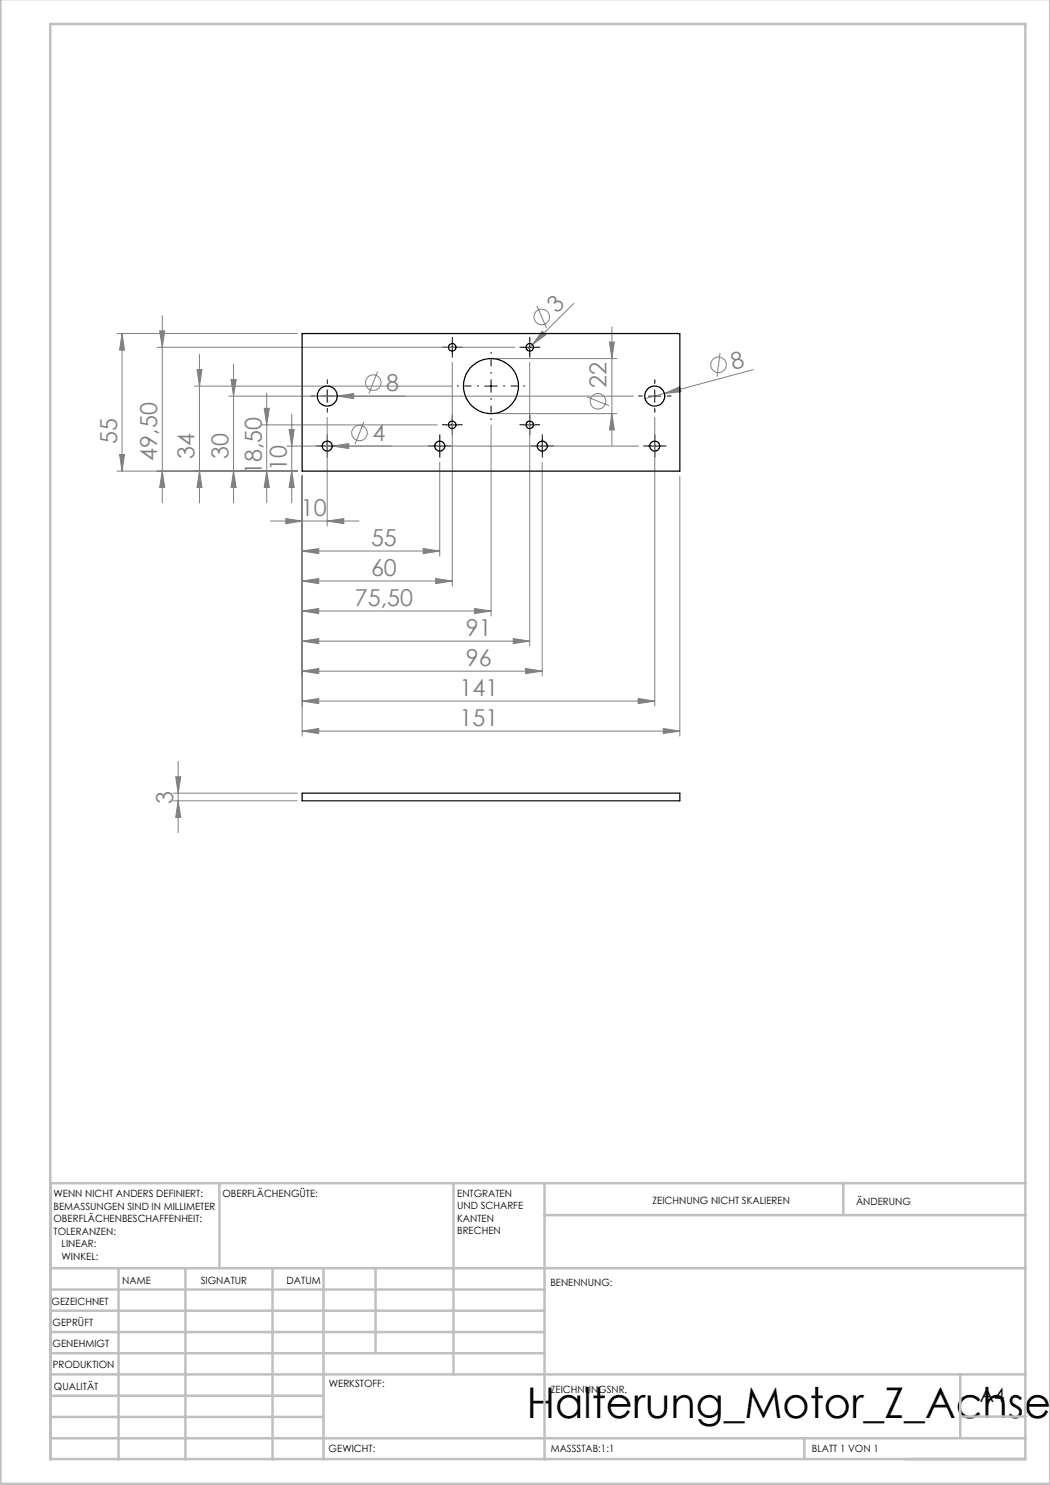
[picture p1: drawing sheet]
<svg xmlns="http://www.w3.org/2000/svg" width="210mm" height="297mm" viewBox="0 0 210 297" stroke-linecap="round" stroke-linejoin="round" font-family="sans-serif">
<g fill="none" stroke="#808080" stroke-width=".2">
<path d="M23.4 66.7h36M24.4 66.7l.5 3.3h-1zM24.4 66.7v27.5M31.4 69.5h71.5M31.9 66.2h1l-.4 3.3zM32.5 63.1v37.5M38.9 77.2h51.6M39.4 73.9h1l-.5 3.3zM39.9 70.9v29.7M45.7 79.2h81M46.2 75.9h1l-.5 3.3zM46.7 72.9v27.7"/>
<path d="M53.3 78.6v22M67.5 79.2l3.2-.5v1zM75.5 74.3l-1.7 4.4M90.5 72.5v44.7M99.2 71.7h24.2M105.9 72.5v56.7M106.5 68.9l-1.1 1.1M107.4 61.2l1.9 4.4M108.4 66.2l.8 .8-2.7 1.9zM114.8 60.7l-8.3 8.2M117.4 79.4l4.4 1.7M121.9 68.4h1l-.5 3.3z"/>
<path d="M122.4 65.4v23.7M132.9 78.7l3-1.3 .3 .9zM132.9 78.7l-3.9 1M144 70.6l-.6 4.7M150.6 73.9l-17.7 4.8M23.4 94.2h36M23.9 90.9h1l-.5 3.3zM32.5 94.2l.4 3.3h-1zM39.9 94.2l.5 3.3h-1zM46.7 94.2l.5 3.3h-1zM52.4 85h35.1M52.8 81.7h1.1l-.6 3.3z"/>
<path d="M53.3 94.2l.6 3.3h-1.1zM57.4 89.2h70.3M57.8 85.9h1l-.5 3.3zM58.3 94.2l.5 3.3h-1zM58.3 82.9v17.7M60.4 95.2v52M65.4 83.5v21.7M66.5 89.2l3.2-.5v1zM72.8 84.4l-1.8 4.4M87.9 92.5v18.7M98.2 85v38.2M99.2 82.7h24.2"/>
<path d="M108.4 92.5v42.7M122.4 82.7l.5 3.3h-1zM131 83.5v57.7M136 95.2v52M54.1 104.2h17.7M57.2 103.7l3.2 .5-3.2 .5zM60.4 110.2l3.3-.5v1zM60.4 116.2l3.3-.5v1zM60.4 110.2h27.5M60.4 116.2h30.1M65.4 104.2l3.4-.5v1zM84.6 109.7l3.3 .5-3.3 .5z"/>
<path d="M87.1 115.7l3.4 .5-3.4 .5zM60.4 128.2l3.3-.5v1zM60.4 134.2l3.3-.5v1zM60.4 122.2l3.3-.5v1zM60.4 128.2h45.5M60.4 134.2h48M60.4 122.2h37.8M94.9 121.7l3.3 .5-3.3 .5zM102.7 127.7l3.2 .5-3.2 .5zM105.1 133.7l3.3 .5-3.3 .5zM127.6 139.7l3.4 .5-3.4 .5zM34.6 158.6h24.8"/>
<path d="M35.1 155.4h1.1l-.6 3.2zM35.6 152.3v14.2M60.4 146.2l3.3-.5v1zM60.4 140.2l3.3-.5v1zM60.4 146.2h75.6M60.4 140.2h70.6M132.6 145.7l3.4 .5-3.4 .5zM34.6 160.2h24.8M35.6 160.2l.6 3.3h-1.1z"/>
<circle cx="74.6" cy="76.5" r="1.56"/>
<circle cx="108.3" cy="63.4" r="1.56"/>
<circle cx="143.7" cy="73" r="1.55"/>
<circle cx="71.9" cy="86.6" r="1.55"/>
<circle cx="119.6" cy="80.3" r="1.56"/>
</g>
<path d="M95.7 77.2h-4.2M98.2 74.7v-4.3M98.2 79.7v4.2M100.7 77.2h4.3" fill="none" stroke="#000" stroke-width=".2" stroke-dasharray="15.2 1.3 1.3 1.3" stroke-dashoffset="15"/>
<g fill="none" stroke="#000" stroke-width=".2" stroke-dasharray="15.2 1.3 1.3 1.3">
<path d="M63 79.2h-.8M65.5 76.7v-.8M68 79.2h.7M89.2 69.4h-.7M90.5 68.2v-.8M90.5 70.7v.7M91.7 69.4h.8M104.7 69.4h-.7M106 68.2v-.8M106 70.7v.7M107.2 69.4h.8M128.5 79.2h-.8"/>
<path d="M131 76.7v-.8M133.5 79.2h.7M64.2 89.2h-1M65.5 81.7v.7M65.5 87.9v-1M65.5 90.4v1M66.7 89.2h1M86.7 89.2h-1M88 87.9v-1M88 90.4v1M89.2 84.9h-.7M89.2 89.2h1"/>
<path d="M90.5 83.7v-.8M90.5 86.2v.7M91.7 84.9h.8M104.7 84.9h-.7M106 83.7v-.8M106 86.2v.7M107.2 84.9h.8M107.2 89.2h-1M108.5 87.9v-1M108.5 90.4v1M109.7 89.2h1M129.7 89.2h-1"/>
<path d="M131 81.7v.7M131 87.9v-1M131 90.4v1M132.2 89.2h1"/>
</g>
<g fill="none" stroke="#000" stroke-width=".2">
<path d="M64.2 79.2h2.5M65.4 78v2.5M89.2 69.5h2.5M90.5 68.2v2.5M96.9 77.2h2.5M98.2 75.9v2.6M104.7 69.5h2.5M105.9 68.2v2.5M129.7 79.2h2.5M131 78v2.5M64.2 89.2h2.5M65.4 88v2.4"/>
<path d="M86.7 89.2h2.5M87.9 88v2.4M89.2 85h2.5M90.5 83.7v2.5M104.7 85h2.5M105.9 83.7v2.5M107.2 89.2h2.5M108.4 88v2.4M129.7 89.2h2.5M131 88v2.4"/>
</g>
<g fill="none" stroke="#c0c0c0" stroke-width=".5">
<path d="M.1 -.1v296.9h209.9v-296.9M10.1 4.8h195v287h-195zM43.9 236.6v17M90.7 236.6v38.3M108.9 236.6v55.3M168.7 236.6v6.3M205.1 236.6h-195v55.3M10.1 253.6h195M10.1 257.9h98.8M23.7 253.6v38.3M37.1 253.6v38.3M54.5 253.6v38.3"/>
<path d="M64.7 253.6v38.3M75.1 253.6v17M108.9 243h96.2M10.1 270.6h98.8M10.1 266.4h98.8M10.1 262.1h98.8M10.1 279.1h54.6M10.1 274.9h195M192.1 274.8v12.7M10.1 287.7h195M10.1 283.4h54.6M160.9 287.5v4.3"/>
<path d="M192.1 283.3h13"/>
</g>
<g fill="#808080">
<path d="M132.9 78.7l3-1.3 .3 .9z"/>
<path d="M108.4 66.2l.8 .8-2.7 1.9z"/>
<path d="M67.5 79.2l3.2-.5v1z"/>
<path d="M66.5 89.2l3.2-.5v1z"/>
<path d="M60.4 146.2l3.3-.5v1zM132.6 145.7l3.4 .5-3.4 .5zM60.4 110.2l3.3-.5v1zM84.6 109.7l3.3 .5-3.3 .5zM60.4 116.2l3.3-.5v1zM87.1 115.7l3.4 .5-3.4 .5zM57.2 103.7l3.2 .5-3.2 .5zM65.4 104.2l3.4-.5v1zM60.4 128.2l3.3-.5v1zM102.7 127.7l3.2 .5-3.2 .5zM60.4 134.2l3.3-.5v1zM105.1 133.7l3.3 .5-3.3 .5zM60.4 140.2l3.3-.5v1zM127.6 139.7l3.4 .5-3.4 .5zM60.4 122.2l3.3-.5v1zM94.9 121.7l3.3 .5-3.3 .5z"/>
<path d="M53.3 94.2l.6 3.3h-1.1zM52.8 81.7h1.1l-.6 3.3zM58.3 94.2l.5 3.3h-1zM57.8 85.9h1l-.5 3.3zM46.7 94.2l.5 3.3h-1zM46.2 75.9h1l-.5 3.3zM39.9 94.2l.5 3.3h-1zM39.4 73.9h1l-.5 3.3zM32.5 94.2l.4 3.3h-1zM31.9 66.2h1l-.4 3.3zM23.9 90.9h1l-.5 3.3zM24.4 66.7l.5 3.3h-1z"/>
<path d="M121.9 68.4h1l-.5 3.3zM122.4 82.7l.5 3.3h-1zM35.1 155.4h1.1l-.6 3.2zM35.6 160.2l.6 3.3h-1.1z"/>
</g>
<g fill="none" stroke="#000" stroke-width=".25">
<path d="M60.4 66.7h75.6v27.5h-75.6zM60.4 158.6h75.6v1.6h-75.6z"/>
<circle cx="65.4" cy="79.2" r="2"/>
<circle cx="90.4" cy="69.5" r=".75"/>
<circle cx="98.2" cy="77.2" r="5.5"/>
<circle cx="105.9" cy="69.5" r=".75"/>
<circle cx="131" cy="79.2" r="2.01"/>
<circle cx="65.5" cy="89.2" r="1"/>
<circle cx="87.9" cy="89.2" r=".99"/>
<circle cx="90.5" cy="85" r=".74"/>
<circle cx="105.9" cy="85" r=".74"/>
<circle cx="108.4" cy="89.2" r=".99"/>
<circle cx="131" cy="89.2" r=".99"/>
</g>
<text font-size="8.5" x="105.3" y="283.5">Halterung_Motor_Z_Achse</text>
<g font-size="4.7" fill="#808080">
<text x="111.4" y="62.8" transform="rotate(-45 111.4 62.8)">3</text>
<text x="121.3" y="77.7" transform="rotate(-90 121.3 77.7)">22</text>
<text x="146.6" y="73.9" transform="rotate(-15 146.6 73.9)">8</text>
<text x="77.2" y="78.2">8</text>
<text x="23.4" y="88.9" transform="rotate(-90 23.4 88.9)">55</text>
<text x="74.5" y="88.3">4</text>
<text x="31.5" y="92.1" transform="rotate(-90 31.5 92.1)">49,50</text>
<text x="38.9" y="91.8" transform="rotate(-90 38.9 91.8)">34</text>
<text x="45.7" y="91.8" transform="rotate(-90 45.7 91.8)">30</text>
<text x="52.4" y="95" transform="rotate(-90 52.4 95)">18,50</text>
<text x="57.4" y="94.1" transform="rotate(-90 57.4 94.1)">10</text>
<text x="60.2" y="103.2">10</text>
<text x="74.2" y="109.2">55</text>
<text x="74.2" y="115.2">60</text>
<text x="71" y="121.2">75,50</text>
<text x="93.2" y="127.2">91</text>
<text x="93.2" y="133.2">96</text>
<text x="91.9" y="139.2">141</text>
<text x="91.9" y="145.2">151</text>
<text x="34.6" y="160.8" transform="rotate(-90 34.6 160.8)">3</text>
</g>
<text font-size="3.9" x="196" y="280.4">A4</text>
<g font-size="2">
<text x="10.7" y="239.5">WENN NICHT ANDERS DEFINIERT:</text>
<text x="44.5" y="239.5">OBERFLÄCHENGÜTE:</text>
<text x="91.4" y="239.4">ENTGRATEN</text>
<text x="10.7" y="242">BEMASSUNGEN SIND IN MILLIMETER</text>
<text x="10.7" y="244.5">OBERFLÄCHENBESCHAFFENHEIT:</text>
<text x="91.4" y="241.9">UND SCHARFE</text>
<text x="91.4" y="244.4">KANTEN</text>
<text x="130.5" y="240.8">ZEICHNUNG NICHT SKALIEREN</text>
<text x="171.2" y="241">ÄNDERUNG</text>
<text x="10.7" y="247">TOLERANZEN:</text>
<text x="12.3" y="249.5">LINEAR:</text>
<text x="12.3" y="252">WINKEL:</text>
<text x="91.4" y="246.9">BRECHEN</text>
<text x="24.4" y="256.9">NAME</text>
<text x="40.1" y="256.8">SIGNATUR</text>
<text x="57.3" y="256.8">DATUM</text>
<text x="110.1" y="257.1">BENENNUNG:</text>
<text x="10.3" y="260.9">GEZEICHNET</text>
<text x="10.5" y="269.3">GENEHMIGT</text>
<text x="10.5" y="265.2">GEPRÜFT</text>
<text x="10.6" y="273.6">PRODUKTION</text>
<text x="10.8" y="278">QUALITÄT</text>
<text x="65.8" y="277.4">WERKSTOFF:</text>
<text x="110.2" y="278.5">ZEICHNUNGSNR.</text>
<text x="65.7" y="290.4">GEWICHT:</text>
<text x="110.2" y="290.5">MASSSTAB:1:1</text>
<text x="162.4" y="290.4">BLATT 1 VON 1</text>
</g>
</svg>
